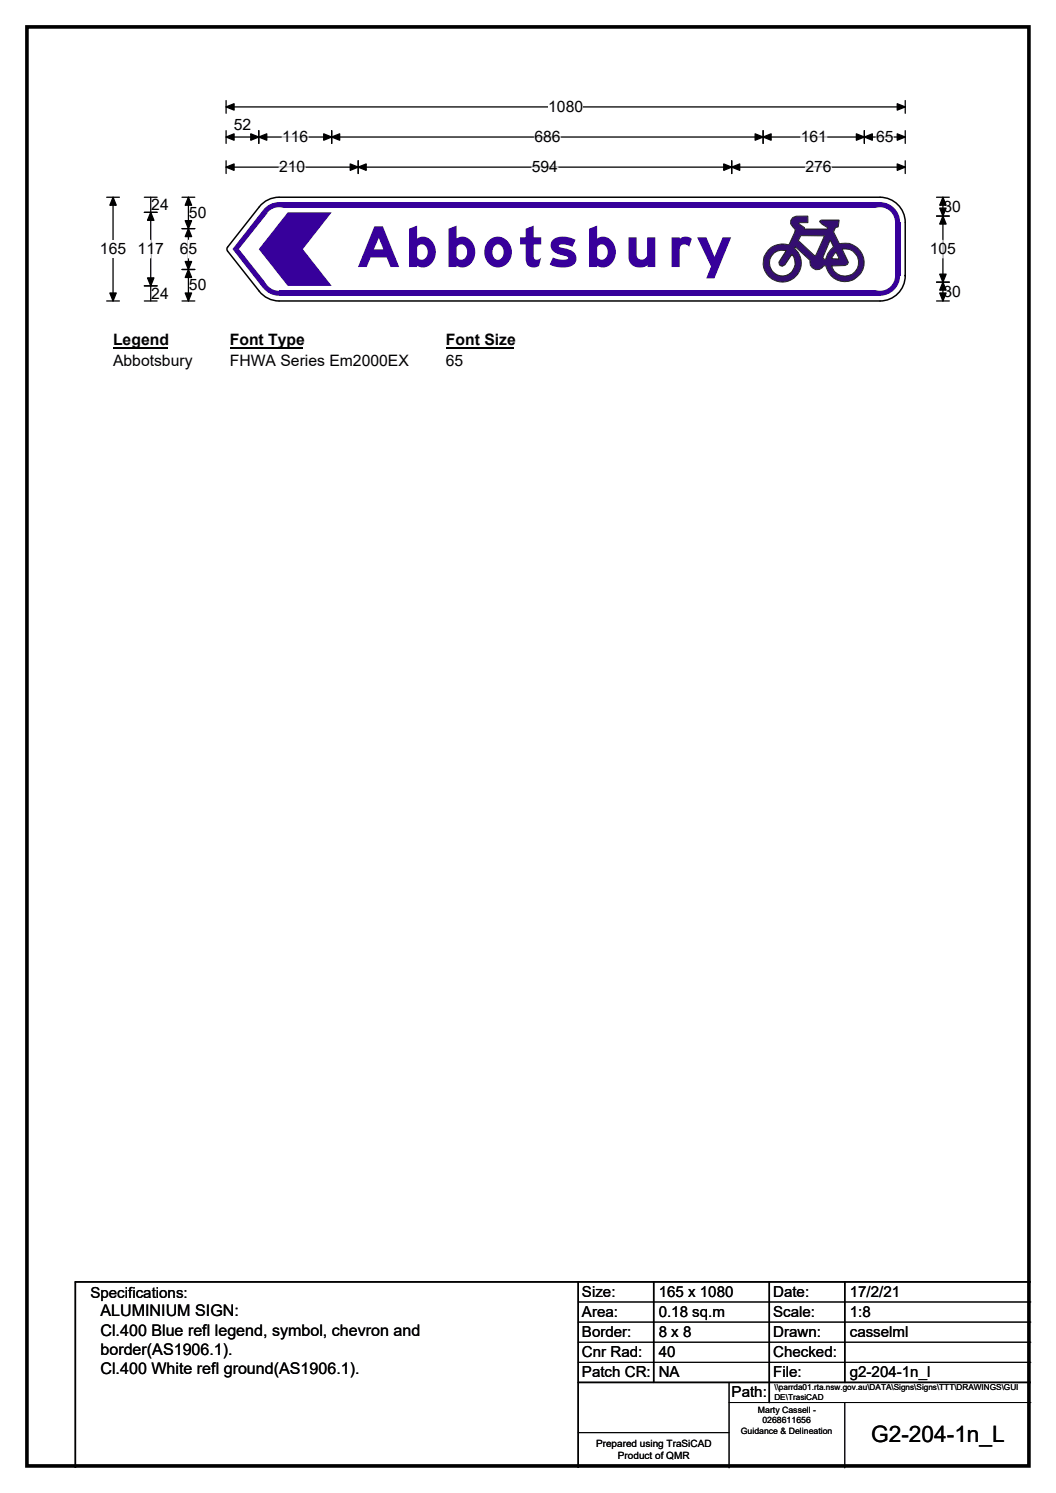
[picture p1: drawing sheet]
<svg xmlns="http://www.w3.org/2000/svg" width="210mm" height="297mm" viewBox="0 0 210 297" stroke-linecap="round" stroke-linejoin="round" font-family="sans-serif">
<path d="M5.4 5.4h199.2v286.3h-199.2z" fill="none" stroke="#000" stroke-width=".72"/>
<path d="M45 21.3h135M45 20v2.5M180 20v2.5" fill="none" stroke="#000" stroke-width=".25"/>
<path d="M45 21.3l1.5-.7v1.3zM178.4 20.6l1.6 .7-1.6 .6z" fill="#000" stroke="#000" stroke-width=".25"/>
<path d="M109 19.5h7v3.5h-7z" fill="#fff"/>
<g fill="none" stroke="#000" stroke-width=".25">
<path d="M21.2 39.2h2.5M22.5 39.2v20.7M45 27.3h135M45 26v2.5M45 32v2.5M45 33.3h135M51.5 26v2.5M66 26v2.5M71.2 32v2.5M145.5 32v2.5M151.7 26v2.5M171.9 26v2.5"/>
<path d="M180 32v2.5M180 26v2.5M21.2 59.9h2.5"/>
</g>
<g fill="#000" stroke="#000" stroke-width=".25">
<path d="M22.5 39.2l.6 1.6h-1.3zM45 27.3l1.5-.7v1.3zM45 33.3l1.5-.7v1.3zM51.5 27.3l1.5-.7v1.3zM49.9 26.6l1.6 .7-1.6 .6zM64.4 26.6l1.6 .7-1.6 .6zM66 27.3l1.5-.7v1.3zM71.2 33.3l1.6-.7v1.3zM69.6 32.6l1.6 .7-1.6 .6zM143.9 32.6l1.6 .7-1.6 .6zM145.5 33.3l1.6-.7v1.3zM150.2 26.6l1.5 .7-1.5 .6z"/>
<path d="M151.7 27.3l1.6-.7v1.3zM170.3 26.6l1.6 .7-1.6 .6zM171.9 27.3l1.6-.7v1.3zM178.4 26.6l1.6 .7-1.6 .6zM178.4 32.6l1.6 .7-1.6 .6zM21.8 58.3h1.3l-.6 1.6z"/>
</g>
<path d="M55.5 33.3h5.2M56.1 27.3h5.2M105.7 33.3h5.3M106.3 27.3h5.2M159.2 27.3h5.2M160.1 33.3h5.3M174.2 27.3h3.5" fill="none" stroke="#fff" stroke-width=".25"/>
<path d="M19.9 47.8h5.2v3.5h-5.2z" fill="#fff"/>
<g fill="none" stroke="#000" stroke-width=".25">
<path d="M28.7 39.2h2.5M30 39.2v20.7M36.2 39.2h2.5M37.5 39.2v20.7M186.2 39.2h2.6M187.5 39.2v20.7M28.7 42.2h2.5M28.7 56.9h2.5M28.7 59.9h2.5M36.2 59.9h2.5M36.2 45.5h2.5M36.2 53.6h2.5"/>
<path d="M186.2 59.9h2.6M186.2 43h2.6M186.2 56.1h2.6"/>
</g>
<g fill="#000" stroke="#000" stroke-width=".25">
<path d="M37.5 39.2l.6 1.6h-1.3zM187.5 39.2l.6 1.6h-1.2zM30 42.2l.6 1.6h-1.3zM29.3 55.3h1.3l-.6 1.6zM37.5 45.5l.6 1.6h-1.3zM36.8 52h1.3l-.6 1.6zM36.8 43.9h1.3l-.6 1.6zM37.5 53.6l.6 1.6h-1.3zM36.8 58.3h1.3l-.6 1.6zM187.5 43l.6 1.6h-1.2zM186.9 54.5h1.2l-.6 1.6zM186.9 41.4h1.2l-.6 1.6z"/>
<path d="M187.5 56.1l.6 1.6h-1.2zM186.9 58.3h1.2l-.6 1.6z"/>
</g>
<path d="M30 47.8v3.5M37.5 47.8v3.5M187.5 47.8v3.5" fill="none" stroke="#fff" stroke-width=".25"/>
<path d="M22.5 65.9h10.7v3.5h-10.7z" fill="#fff"/>
<path d="M22.5 69.2h10.7" fill="none" stroke="#000" stroke-width=".32"/>
<path d="M45.7 65.9h14.4v3.5h-14.4z" fill="#fff"/>
<path d="M45.7 69.2h14.4" fill="none" stroke="#000" stroke-width=".32"/>
<path d="M88.7 65.9h13.4v3.5h-13.4z" fill="#fff"/>
<path d="M88.7 69.2h13.4" fill="none" stroke="#000" stroke-width=".32"/>
<g fill="#fff">
<path d="M22.4 70.1h15.8v3.5h-15.8z"/>
<path d="M45.7 70.1h35.5v3.5h-35.5z"/>
<path d="M88.7 70.1h3.4v3.5h-3.4z"/>
</g>
<g fill="#fff">
<path d="M51.6 41.1l3.9-1.9h119.5l5 5v10.7l-5 5h-119.5l-3.9-1.9-6.3-8v-.8z" fill-rule="evenodd"/>
<circle cx="55.5" cy="44.2" r="5"/>
<circle cx="45.7" cy="49.5" r=".63"/>
<circle cx="55.5" cy="54.9" r="5"/>
<circle cx="175" cy="54.9" r="5"/>
<circle cx="175" cy="44.2" r="5"/>
</g>
<g fill="#37009b">
<path d="M55.5 40.2h119.5v1.1h-119.5z" fill-rule="evenodd"/>
<path d="M52.7 41.3a4 4 0 0 1 2.8-1.1v4l-3.2-2.5z" fill-rule="evenodd"/>
</g>
<circle cx="55.5" cy="44.2" r="3" fill="#fff"/>
<g fill="#37009b">
<path d="M52.3 41.7l.9 .7-5.7 7.2h-1.3z"/>
<path d="M46.2 49.6h1.3l5.7 7.1-.9 .7z"/>
<path d="M52.3 57.3l3.2-2.5v4a4 4 0 0 1-3.2-1.5z" fill-rule="evenodd"/>
</g>
<circle cx="55.5" cy="54.9" r="3" fill="#fff"/>
<g fill="#37009b">
<path d="M55.5 57.9h119.5v1h-119.5z" fill-rule="evenodd"/>
<path d="M175 54.8h4a4 4 0 0 1-4.1 4z" fill-rule="evenodd"/>
</g>
<circle cx="175" cy="54.9" r="3" fill="#fff"/>
<g fill="#37009b">
<path d="M178 44.2h1v10.7h-1z" fill-rule="evenodd"/>
<path d="M174.9 40.2a4 4 0 0 1 4.1 4h-4z" fill-rule="evenodd"/>
</g>
<circle cx="175" cy="44.2" r="3" fill="#fff"/>
<path d="M45.3 50l6.3 8M180 54.8a5 5 0 0 1-5 5.1h-119.5a5 5 0 0 1-4-2M180 44.2a5 5 0 0 0-5-5h-119.5a5 5 0 0 0-3.9 1.9l-6.3 8.1-.2 .4 .1 .3M180 44.2v10.7" fill="none" stroke="#000" stroke-width=".3"/>
<path d="M57.2 42.2h8.8l-5.8 7.4 5.8 7.3h-8.8l-5.7-7.3z" fill-rule="evenodd" fill="#37009b"/>
<path d="M157.6 43.3l.7-.3h2.3l.1 1.3h-1.7l-.2 .1 1.2 .9v.3h4.5l.1-.3a3.2 3.2 0 0 1-1.6-1.3l.4-.2h3.4l-.1 1.2-.1 .2-.5 .1-.3 .8 1.1 2.4a3.8 3.8 0 0 1 4.8 2.7 3.8 3.8 0 0 1-2.8 4.7 3.8 3.8 0 0 1-4.6-3h-.5a1.44 1.44 0 0 1-1.8 .7 1.44 1.44 0 0 1-.9-1.7l-2.9-2.8-.2 .3a3.8 3.8 0 0 1-.8 6.3 3.8 3.8 0 0 1-5.5-3.2 3.8 3.8 0 0 1 5.2-3.8l1.1-2.5 .1-.5-.9-1.2v-.7z" fill-rule="evenodd" fill="#340e70" stroke="#23282b" stroke-width=".2"/>
<g fill="#fff" stroke="#23282b" stroke-width=".2">
<path d="M159.2 46.9h4.7l-1.7 3.9h-.3l-3.2-2.9z" fill-rule="evenodd"/>
<path d="M165.1 47.8l.6 1.3a3.8 3.8 0 0 0-1.5 2.5h-.4l-.2-.4z" fill-rule="evenodd"/>
<path d="M166.2 50.2l.7 1.3h-1.5z" fill-rule="evenodd"/>
<path d="M167.4 49.6a2.74 2.74 0 0 1 3.3 2 2.74 2.74 0 0 1-2.1 3.3 2.74 2.74 0 0 1-3.2-2l2.6-.1 .5-.2 .2-.4z" fill-rule="evenodd"/>
</g>
<path d="M153.9 50.4a2.67 2.67 0 0 1 2.4-.5l-1.4 2.3 .2 .6 .5 .2 .5-.3 1.3-2a2.56 2.56 0 0 1-.2 3.6 2.56 2.56 0 0 1-3.7-.3 2.56 2.56 0 0 1 .4-3.6z" fill-rule="evenodd" fill="#fff" stroke="#24211d" stroke-width=".2"/>
<path d="M115 255v37M130 255v20M153 255v24M168 255v20M205 255h-190v37M115 275h90" fill="none" stroke="#000" stroke-width=".3"/>
<path d="M115 259h90M115 263h90M115 267h90M115 271h90M145 279h60M145 275v17M168 279v13M115 285h30" fill="none" stroke="#000" stroke-width=".2"/>
<text font-size="11.3" fill="#37009b" x="70.9" y="53.1">Abbotsbury</text>
<text font-size="4.5" x="173.2" y="286.9">G2-204-1n_L</text>
<g font-size="3.2">
<text x="20" y="261.9">ALUMINIUM SIGN:</text>
<text x="20" y="265.7">Cl.400 Blue refl legend, symbol, chevron and</text>
<text x="20" y="269.6">border(AS1906.1).</text>
<text x="20" y="273.4">Cl.400 White refl ground(AS1906.1).</text>
</g>
<g font-size="3.1">
<text x="109" y="22.3">1080</text>
<text x="46.5" y="25.9">52</text>
<text x="56.1" y="28.3">116</text>
<text x="106.3" y="28.3">686</text>
<text x="159.2" y="28.3">161</text>
<text x="174.2" y="28.3">65</text>
<text x="55.5" y="34.3">210</text>
<text x="105.7" y="34.3">594</text>
<text x="160.1" y="34.3">276</text>
<text x="30.1" y="41.8">24</text>
<text x="37.6" y="43.4">50</text>
<text x="187.6" y="42.2">30</text>
<text x="19.9" y="50.6">165</text>
<text x="27.4" y="50.6">117</text>
<text x="35.7" y="50.6">65</text>
<text x="184.9" y="50.6">105</text>
<text x="30.1" y="59.4">24</text>
<text x="37.6" y="57.8">50</text>
<text x="187.6" y="59.1">30</text>
<text x="22.5" y="68.7">Legend</text>
<text x="45.7" y="68.7">Font Type</text>
<text x="88.7" y="68.7">Font Size</text>
<text x="22.5" y="72.9">Abbotsbury</text>
<text x="45.7" y="72.9">FHWA Series Em2000EX</text>
<text x="88.7" y="72.9">65</text>
</g>
<g font-size="3">
<text x="115.7" y="258">Size:</text>
<text x="131" y="258">165 x 1080</text>
<text x="153.7" y="258">Date:</text>
<text x="169" y="258">17/2/21</text>
<text x="18" y="258.2">Specifications:</text>
<text x="115.7" y="262">Area:</text>
<text x="131" y="262">0.18 sq.m</text>
<text x="153.7" y="262">Scale:</text>
<text x="169" y="262">1:8</text>
<text x="115.7" y="266">Border:</text>
<text x="115.7" y="270">Cnr Rad:</text>
<text x="131" y="266">8 x 8</text>
<text x="131" y="270">40</text>
<text x="153.7" y="266">Drawn:</text>
<text x="153.7" y="270">Checked:</text>
<text x="169" y="266">casselml</text>
<text x="115.7" y="274">Patch CR:</text>
<text x="131" y="274">NA</text>
<text x="153.7" y="274">File:</text>
<text x="169" y="274">g2-204-1n_l</text>
<text x="145.5" y="278">Path:</text>
</g>
<g font-size="2">
<text x="118.5" y="287.8">Prepared using TraSiCAD</text>
<text x="122.9" y="290.2">Product of QMR</text>
</g>
<g font-size="1.7">
<text x="150.7" y="281.1">Marty Cassell -</text>
<text x="147.3" y="285.2">Guidance &amp; Delineation</text>
<text x="151.6" y="283.1">0268611656</text>
</g>
<g font-size="1.6">
<text x="154" y="276.6">\\parrda01.rta.nsw.gov.au\DATA\Signs\Signs\TTT\DRAWINGS\GUI</text>
<text x="154" y="278.5">DE\TrasiCAD</text>
</g>
</svg>
